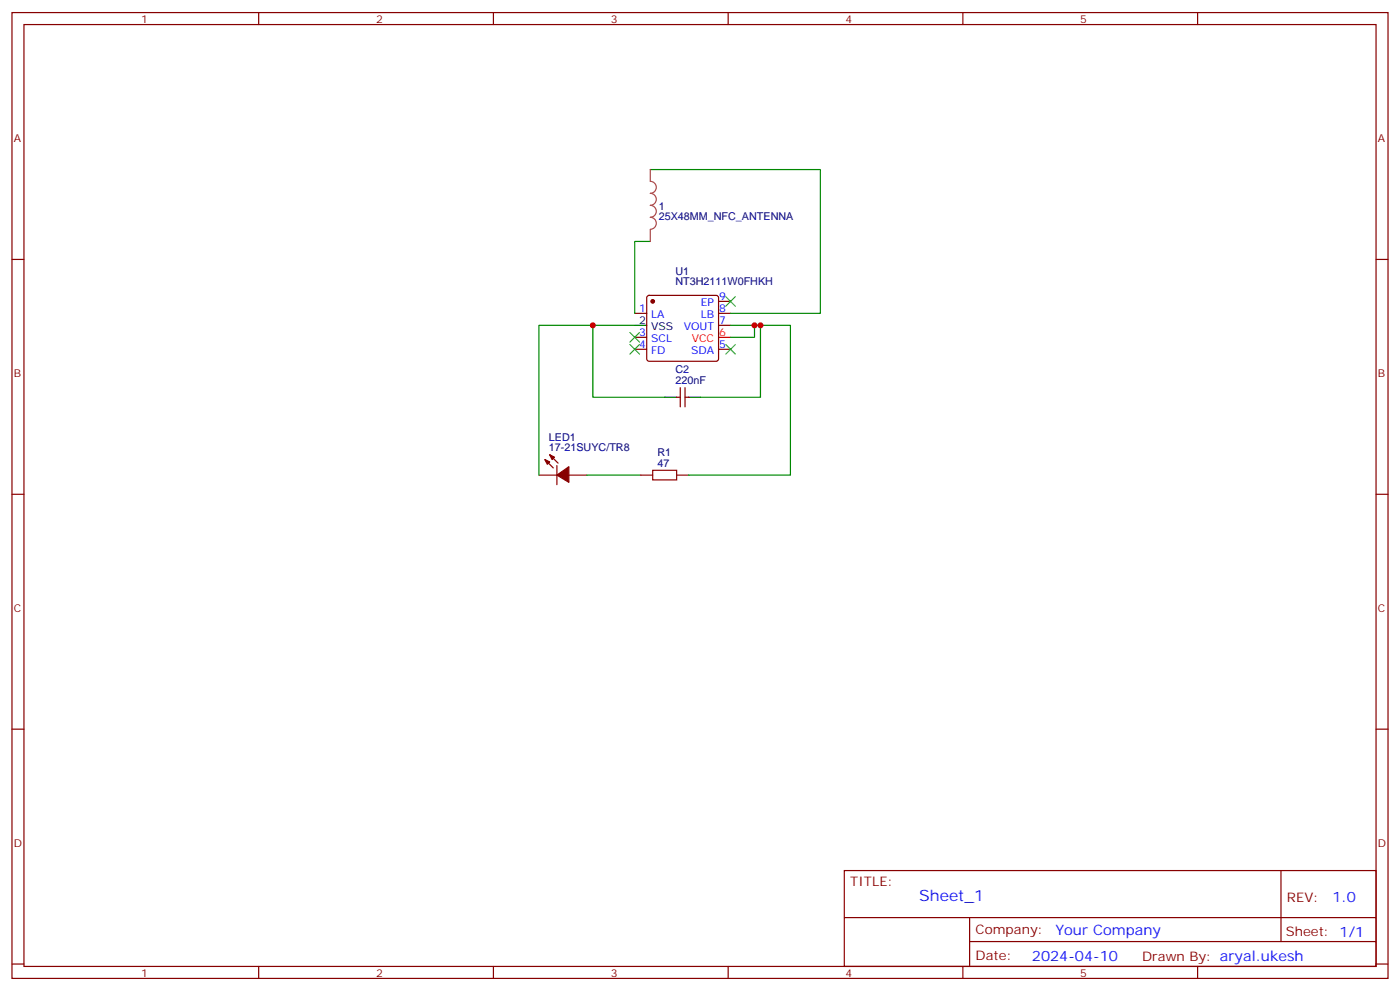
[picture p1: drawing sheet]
<svg xmlns="http://www.w3.org/2000/svg" width="412mm" height="292mm" viewBox="0 0 412 292" stroke-linecap="round" stroke-linejoin="round" font-family="sans-serif">
<g fill="none" stroke="#870000" stroke-width=".35">
<path d="M3.5 3.7h405.4v284.3h-405.4zM7.1 7.2h398.2v277.3h-398.2zM76.2 3.7v3.5M145.3 3.7v3.5M214.5 3.7v3.5M283.6 3.7v3.5M352.8 3.7v3.5M3.5 76.4h3.6M405.3 76.4h3.6M187 92.3h3.5M187 99.3h3.5M190.7 87.2l.5-.2h19.8l.5 .2 .2 .5v18l-.3 .5-.4 .2h-19.8l-.5-.3-.2-.4v-18z"/>
<path d="M211.7 88.7h3.5M211.7 92.3h3.5M211.7 95.8h3.5M187 102.8h3.5M199.3 116.9h1.1M200.4 114.1v5.7M201.8 114.1v5.7M201.8 116.9h1M211.7 102.8h3.5M158.7 139.9h5.3M160.5 135.3l2.5 2.5M161.9 133.9l2.5 2.4"/>
<path d="M164 137.1v5.6M167.6 139.9h5.3M188.7 139.9h3.6M199.3 139.9h3.5M3.5 145.5h3.6M405.3 145.5h3.6M3.5 214.7h3.6M405.3 214.7h3.6M248.7 256.3h156.6v28.2h-156.6zM377.3 256.3v20.9M248.7 270.1h156.5M285.6 277.2h119.6"/>
<path d="M285.6 270.1v14.2M3.5 283.8h3.6M76.2 284.5v3.5M145.3 284.5v3.5M214.5 284.5v3.5M283.6 284.5v3.5M352.8 284.5v3.5M405.3 283.8h3.6"/>
</g>
<path d="M211.7 99.3h3.5" fill="none" stroke="#f00" stroke-width=".35"/>
<path d="M187 95.8h3.5M195.8 116.9h3.5M202.8 116.9h3.6" fill="none" stroke="#000" stroke-width=".35"/>
<g fill="#870000" stroke="#870000" stroke-width=".35">
<path d="M160.5 135.3l1.4 .7-.7 .7z"/>
<path d="M161.9 133.9l1.4 .7-.7 .7z"/>
<path d="M164 139.9l3.6-2.5v4.6z"/>
<circle cx="192.3" cy="88.7" r=".53"/>
</g>
<path d="M191.6 49.9h50.1v42.4h-26.5M191.6 71.1h-4.6v21.2M174.6 95.8h-15.9v44.1M187 95.8h-12.4v21.1h21.2M215.2 95.8h8.8v21.1h-17.6M222.2 95.8v3.5h-7M224 95.8h8.8v44.1h-30M172.9 139.9h15.8" fill="none" stroke="#008700" stroke-width=".35"/>
<path d="M185.6 97.9l2.8 2.8M188.4 97.9l-2.8 2.8M213.8 87.3l2.8 2.8M216.6 87.3l-2.8 2.8M185.6 101.4l2.8 2.8M188.4 101.4l-2.8 2.8M213.8 101.4l2.8 2.8M216.6 101.4l-2.8 2.8" fill="none" stroke="#3c3" stroke-width=".35"/>
<path d="M191.6 49.9v3.5a1.76 1.76 0 0 1 1.7 1.8 1.76 1.76 0 0 1-1.7 1.7 1.76 1.76 0 0 1 1.7 1.8 1.76 1.76 0 0 1-1.7 1.7 1.76 1.76 0 0 1 1.7 1.8 1.76 1.76 0 0 1-1.7 1.8 1.76 1.76 0 0 1 1.7 1.7 1.76 1.76 0 0 1-1.7 1.8M191.6 67.6v3.5" fill="none" stroke="#a64a4a" stroke-width=".35"/>
<path d="M192.3 138.5h7v2.8h-7z" fill="none" stroke="#a10000" stroke-width=".35"/>
<g fill="#c00">
<circle cx="222.3" cy="95.8" r=".88"/>
<circle cx="174.6" cy="95.8" r=".88"/>
<circle cx="224" cy="95.8" r=".88"/>
</g>
<text font-size="4.6" fill="#00f" x="270.8" y="265.3">Sheet_1</text>
<g font-size="4.2" fill="#00f">
<text x="392.5" y="265.6">1.0</text>
<text x="310.9" y="275.1">Your Company</text>
<text x="304" y="282.9">2024-04-10</text>
</g>
<g font-size="3.9" fill="#800">
<text x="250.5" y="260.9">TITLE:</text>
<text x="379.1" y="265.6">REV:</text>
<text x="287.4" y="275.1">Company:</text>
<text x="378.7" y="275.7">Sheet: 1/1</text>
<text x="287.4" y="282.8">Date:</text>
<text x="336.4" y="282.8">Drawn By: aryal.ukesh</text>
</g>
<g font-size="3.2" fill="#800">
<text x="41.6" y="6.7">1</text>
<text x="110.8" y="6.7">2</text>
<text x="179.9" y="6.7">3</text>
<text x="249.1" y="6.7">4</text>
<text x="318.2" y="6.7">5</text>
<text x="4.1" y="41.8">A</text>
<text x="405.9" y="41.8">A</text>
<text x="4.1" y="110.9">B</text>
<text x="405.9" y="110.9">B</text>
<text x="4.1" y="180.1">C</text>
<text x="405.9" y="180.1">C</text>
<text x="4.1" y="249.2">D</text>
<text x="405.9" y="249.2">D</text>
<text x="41.6" y="287.5">1</text>
<text x="110.8" y="287.5">2</text>
<text x="179.9" y="287.5">3</text>
<text x="249.1" y="287.5">4</text>
<text x="318.2" y="287.5">5</text>
</g>
<g font-size="3.2" fill="#000080">
<text x="194" y="64.8">25X48MM_NFC_ANTENNA</text>
<text x="194" y="61.7">1</text>
<text x="199" y="81.1">U1</text>
<text x="199" y="84">NT3H2111W0FHKH</text>
<text x="199" y="113.1">220nF</text>
<text x="199" y="109.9">C2</text>
<text x="161.7" y="129.7">LED1</text>
<text x="161.7" y="132.8">17-21SUYC/TR8</text>
<text x="193.7" y="137.4">47</text>
<text x="193.7" y="134.2">R1</text>
</g>
<g font-size="3.2" fill="#00f">
<text x="211.8" y="88.4">9</text>
<text x="188.3" y="91.9">1</text>
<text x="191.8" y="93.7">LA</text>
<text x="206.4" y="93.7">LB</text>
<text x="206.4" y="90.1">EP</text>
<text x="211.8" y="91.9">8</text>
<text x="211.8" y="95.4">7</text>
<text x="188.3" y="99">3</text>
<text x="191.8" y="100.7">SCL</text>
<text x="201.4" y="97.2">VOUT</text>
<text x="188.3" y="102.5">4</text>
<text x="191.8" y="104.2">FD</text>
<text x="203.6" y="104.2">SDA</text>
<text x="211.8" y="102.5">5</text>
</g>
<g font-size="3.2">
<text x="188.3" y="95.4">2</text>
<text x="191.8" y="97.2">VSS</text>
</g>
<g font-size="3.2" fill="#f00">
<text x="203.8" y="100.7">VCC</text>
<text x="211.8" y="99">6</text>
</g>
</svg>
